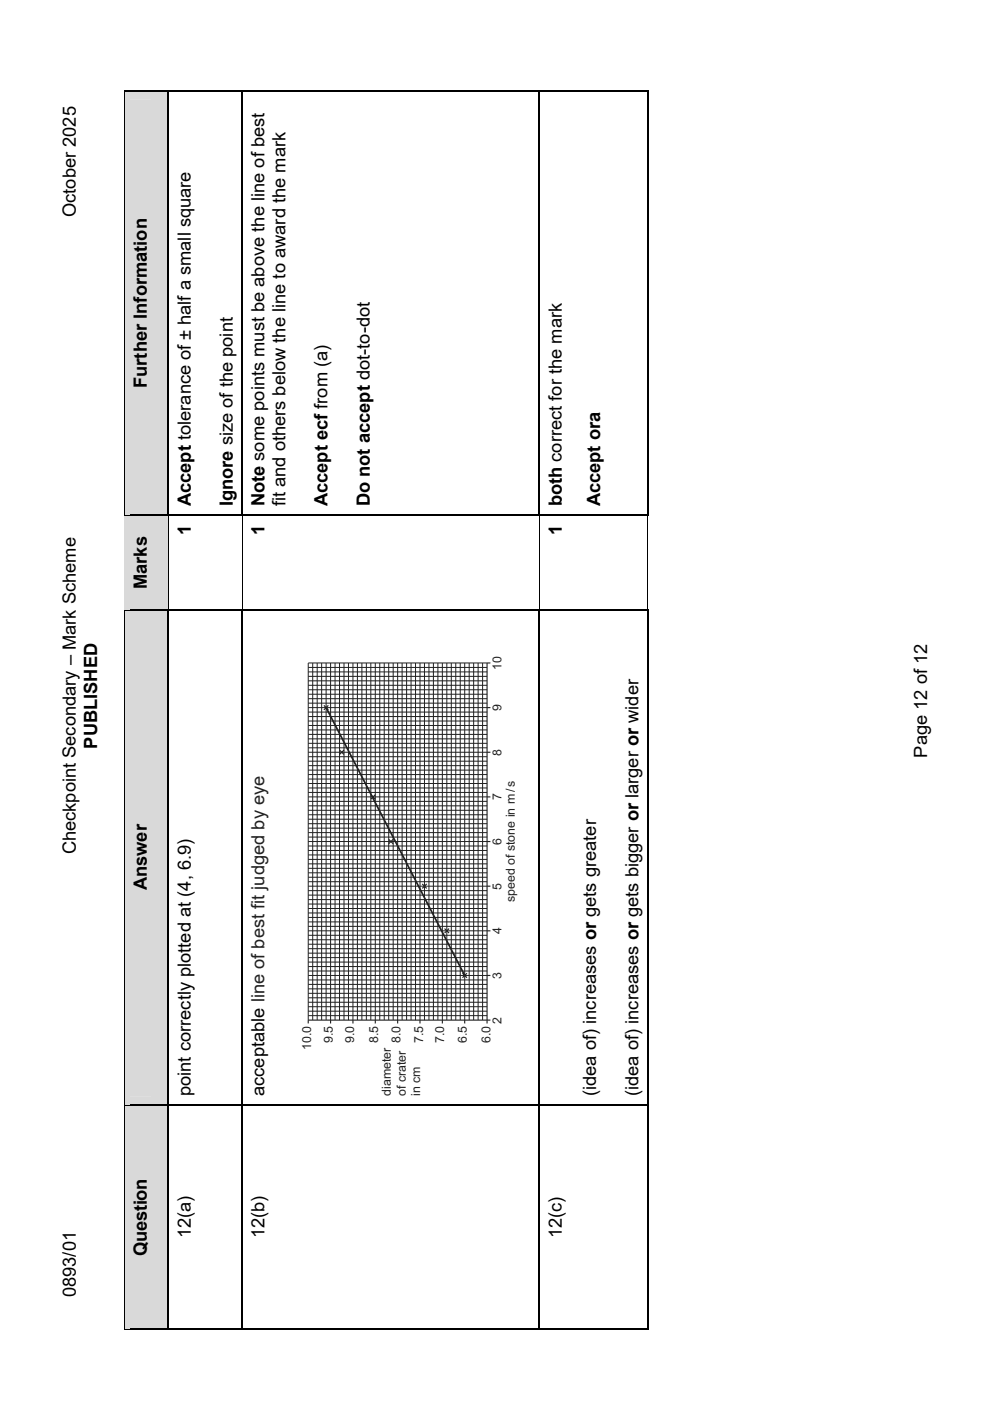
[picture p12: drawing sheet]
<svg xmlns="http://www.w3.org/2000/svg" width="210mm" height="297mm" viewBox="0 0 210 297" stroke-linecap="round" stroke-linejoin="round" font-family="sans-serif">
<g fill="#d9d9d9">
<path d="M26.5 234.4h9.1v47.3h-9.1z"/>
<path d="M27.6 236.2h4.4v43.7h-4.4z"/>
<path d="M26.5 129.4h9.1v104.8h-9.1z"/>
<path d="M27.6 131.2h4.4v101.2h-4.4z"/>
<path d="M26.5 109.4h9.1v19.7h-9.1z"/>
<path d="M27.6 111.2h4.4v16.2h-4.4z"/>
<path d="M26.5 19.4h9.1v89.7h-9.1z"/>
<path d="M27.6 21.2h4.4v86.2h-4.4z"/>
</g>
<path d="M26.3 281.7h1.3v.3h-1.3z" fill="#000"/>
<path d="M26.4 234.4v47.6" fill="none" stroke="#000" stroke-width=".25"/>
<path d="M26.5 234.4h1.1v47.3h-1.1z" fill="#d9d9d9"/>
<path d="M26.3 234.2h1.3v.2h-1.3z" fill="#000"/>
<path d="M26.4 129.4v104.8" fill="none" stroke="#000" stroke-width=".25"/>
<path d="M26.5 129.4h1.1v104.8h-1.1z" fill="#d9d9d9"/>
<path d="M26.3 129.1h1.3v.3h-1.3zM26.3 129.1h.2v.3h-.2z" fill="#000"/>
<path d="M26.4 109.4v19.7" fill="none" stroke="#000" stroke-width=".21"/>
<path d="M26.5 109.4h1.1v19.7h-1.1z" fill="#d9d9d9"/>
<path d="M26.3 109.1h1.3v.3h-1.3z" fill="#000"/>
<path d="M26.4 19.4v90" fill="none" stroke="#000" stroke-width=".25"/>
<path d="M26.5 19.4h1.1v89.7h-1.1z" fill="#d9d9d9"/>
<path d="M26.3 19.1h1.3v.3h-1.3zM26.3 19.1h.2v.3h-.2z" fill="#000"/>
<path d="M34.6 234.3h1v47.5h-1z" fill="#d9d9d9"/>
<path d="M27.6 281.8h8" fill="none" stroke="#000" stroke-width=".25"/>
<path d="M34.6 129.3h1v105h-1z" fill="#d9d9d9"/>
<path d="M27.6 234.3h8" fill="none" stroke="#000" stroke-width=".25"/>
<path d="M34.6 109.3h1v20h-1z" fill="#d9d9d9"/>
<path d="M27.6 129.3h8" fill="none" stroke="#000" stroke-width=".25"/>
<path d="M34.6 19.3h1v90h-1z" fill="#d9d9d9"/>
<g fill="none" stroke="#000" stroke-width=".25">
<path d="M27.6 19.3h8M35.7 19.4v89.7M36.9 19.3h14.3M51.4 19.4v89.7M52.5 19.3h61.8M114.4 19.4v89.7M115.6 19.3h21.9M137.4 19.4v90M27.6 109.3h8M36.9 109.3h14.3M52.5 109.3h61.8M115.6 109.3h21.9"/>
<path d="M35.7 129.4v104.8M36.9 129.3h14.3M51.4 129.4v104.8M52.5 129.3h61.8M114.4 129.4v104.8M115.6 129.3h21.9M137.4 129.4v104.8M35.7 234.4v47.3M36.9 234.3h14.3M51.4 234.4v47.3M52.5 234.3h61.8M114.4 234.4v47.3"/>
<path d="M115.6 234.3h21.9M137.4 234.4v47.6M36.9 281.8h14.3M52.5 281.8h61.8M115.6 281.8h21.9"/>
</g>
<g fill="#000">
<path d="M35.6 19.1h1.3v.3h-1.3zM51.2 19.1h1.3v.3h-1.3zM114.3 19.1h1.3v.3h-1.3zM137.3 19.1h.2v.3h-.2zM35.6 109.1h1.3v.3h-1.3zM51.2 109.1h1.3v.3h-1.3zM114.3 109.1h1.3v.3h-1.3zM35.6 129.1h1.3v.3h-1.3zM51.2 129.1h1.3v.3h-1.3zM114.3 129.1h1.3v.3h-1.3zM137.3 129.1h.2v.3h-.2zM35.6 234.2h1.3v.2h-1.3z"/>
<path d="M51.2 234.2h1.3v.2h-1.3zM114.3 234.2h1.3v.2h-1.3zM35.6 281.7h1.3v.3h-1.3zM51.2 281.7h1.3v.3h-1.3zM114.3 281.7h1.3v.3h-1.3z"/>
</g>
<path d="M35.7 109.4v19.7M51.3 109.4v19.7M114.4 109.4v19.7M137.4 109.4v19.7" fill="none" stroke="#000" stroke-width=".21"/>
<g fill="none" stroke="#231f20" stroke-width=".21">
<path d="M65.4 159.5h37.9M65.4 150h37.9M65.4 154.8h37.9M65.4 145.3h37.9M65.4 158.5h37.9M65.4 157.6h37.9M65.4 156.7h37.9M65.4 155.7h37.9M65.4 153.8h37.9M65.4 152.9h37.9M65.4 151.9h37.9M65.4 151h37.9"/>
<path d="M65.4 149.1h37.9M65.4 148.1h37.9M65.4 147.2h37.9M65.4 146.2h37.9M65.4 144.3h37.9M65.4 143.4h37.9M65.4 142.5h37.9M65.4 141.5h37.9M66.3 140.6v75.7M67.3 140.6v75.7M68.2 140.6v75.7M69.2 140.6v75.7"/>
<path d="M70.1 140.6v75.7M71.1 140.6v75.7M72 140.6v75.7M73 140.6v75.7M73.9 140.6v75.7M74.9 140.6v75.7M75.8 140.6v75.7M76.8 140.6v75.7M77.7 140.6v75.7M78.7 140.6v75.7M79.6 140.6v75.7M80.5 140.6v75.7"/>
<path d="M81.5 140.6v75.7M82.4 140.6v75.7M83.4 140.6v75.7M84.3 140.6v75.7M85.3 140.6v75.7M86.2 140.6v75.7M87.2 140.6v75.7M88.1 140.6v75.7M89.1 140.6v75.7M90 140.6v75.7M91 140.6v75.7M91.9 140.6v75.7"/>
<path d="M92.9 140.6v75.7M93.8 140.6v75.7M94.8 140.6v75.7M95.7 140.6v75.7M96.7 140.6v75.7M97.6 140.6v75.7M98.6 140.6v75.7M99.5 140.6v75.7M100.5 140.6v75.7M101.4 140.6v75.7M102.4 140.6v75.7M103.3 140.6h-37.9v75.7"/>
<path d="M65.4 178.4h37.9M65.4 169h37.9M65.4 173.7h37.9M65.4 164.2h37.9M65.4 179.4h37.9M65.4 177.5h37.9M65.4 176.5h37.9M65.4 175.6h37.9M65.4 174.6h37.9M65.4 172.7h37.9M65.4 171.8h37.9M65.4 170.9h37.9"/>
<path d="M65.4 169.9h37.9M65.4 168h37.9M65.4 167.1h37.9M65.4 166.1h37.9M65.4 165.2h37.9M65.4 163.3h37.9M65.4 162.3h37.9M65.4 161.4h37.9M65.4 160.4h37.9M65.4 197.4h37.9M65.4 187.9h37.9M65.4 192.6h37.9"/>
<path d="M65.4 183.2h37.9M65.4 199.2h37.9M65.4 198.3h37.9M65.4 196.4h37.9M65.4 195.5h37.9M65.4 194.5h37.9M65.4 193.6h37.9M65.4 191.7h37.9M65.4 190.7h37.9M65.4 189.8h37.9M65.4 188.8h37.9M65.4 186.9h37.9"/>
<path d="M65.4 186h37.9M65.4 185h37.9M65.4 184.1h37.9M65.4 182.2h37.9M65.4 181.3h37.9M65.4 180.3h37.9M65.4 206.8h37.9M65.4 202.1h37.9M65.4 211.6h37.9M65.4 215.3h37.9M65.4 214.4h37.9M65.4 213.4h37.9"/>
<path d="M65.4 212.5h37.9M65.4 210.6h37.9M65.4 209.7h37.9M65.4 208.7h37.9M65.4 207.8h37.9M65.4 205.9h37.9M65.4 204.9h37.9M65.4 204h37.9M65.4 203h37.9M65.4 201.1h37.9M65.4 200.2h37.9"/>
</g>
<g fill="none" stroke="#231f20" stroke-width=".24">
<path d="M68.7 149.6l.9 .9M69.6 149.6l-.9 .9M72 159l1 1M73 159l-1 1M103.3 159.5h.7M103.3 150h.7M104 140.6h-.7v76.4M78.7 168.5l.9 .9M79.6 168.5l-.9 .9M82.4 178l1 .9M83.4 178l-1 .9M103.3 178.4h.7"/>
<path d="M103.3 169h.7M89.6 187.4l.9 1M90.5 187.4l-.9 1M94.3 196.9l.9 .9M95.2 196.9l-.9 .9M103.3 197.4h.7M103.3 187.9h.7M70.1 216.3v.7M74.9 216.3v.7M79.6 216.3v.7M84.3 216.3v.7M89.1 216.3v.7"/>
<path d="M93.8 216.3v.7M98.1 206.3l.9 1M98.6 216.3v.7M99 206.3l-.9 1M103.3 206.8h.7M104 216.3h-38.6v.7"/>
</g>
<path d="M69.2 150l29.4 56.8" fill="none" stroke="#231f20" stroke-width=".36"/>
<g font-size="3.9">
<text x="16.1" y="46" transform="rotate(-90 16.1 46)">October 2025</text>
<text x="31.2" y="82.3" transform="rotate(-90 31.2 82.3)">Further Information</text>
<text x="40.4" y="107.4" transform="rotate(-90 40.4 107.4)">Accept tolerance of ± half a small square</text>
<text x="49.4" y="107.4" transform="rotate(-90 49.4 107.4)">Ignore size of the point</text>
<text x="56.1" y="107.4" transform="rotate(-90 56.1 107.4)">Note some points must be above the line of best</text>
<text x="60.6" y="107.4" transform="rotate(-90 60.6 107.4)">fit and others below the line to award the mark</text>
<text x="69.5" y="107.4" transform="rotate(-90 69.5 107.4)">Accept ecf from (a)</text>
<text x="78.4" y="107.4" transform="rotate(-90 78.4 107.4)">Do not accept dot-to-dot</text>
<text x="119.2" y="107.4" transform="rotate(-90 119.2 107.4)">both correct for the mark</text>
<text x="127.3" y="107.4" transform="rotate(-90 127.3 107.4)">Accept ora</text>
<text x="40.5" y="113.3" transform="rotate(-90 40.5 113.3)">1</text>
<text x="56.1" y="113.3" transform="rotate(-90 56.1 113.3)">1</text>
<text x="119.2" y="113.3" transform="rotate(-90 119.2 113.3)">1</text>
<text x="31.2" y="124.9" transform="rotate(-90 31.2 124.9)">Marks</text>
<text x="20.6" y="158.7" transform="rotate(-90 20.6 158.7)">PUBLISHED</text>
<text x="196.6" y="160.6" transform="rotate(-90 196.6 160.6)">Page 12 of 12</text>
<text x="16.1" y="181.2" transform="rotate(-90 16.1 181.2)">Checkpoint Secondary – Mark Scheme</text>
<text x="31.2" y="188.8" transform="rotate(-90 31.2 188.8)">Answer</text>
<text x="40.4" y="232.4" transform="rotate(-90 40.4 232.4)">point correctly plotted at (4, 6.9)</text>
<text x="56.1" y="232.4" transform="rotate(-90 56.1 232.4)">acceptable line of best fit judged by eye</text>
<text x="126.5" y="232.4" transform="rotate(-90 126.5 232.4)">(idea of) increases or gets greater</text>
<text x="135.4" y="232.4" transform="rotate(-90 135.4 232.4)">(idea of) increases or gets bigger or larger or wider</text>
<text x="40.4" y="262.4" transform="rotate(-90 40.4 262.4)">12(a)</text>
<text x="56.1" y="262.5" transform="rotate(-90 56.1 262.5)">12(b)</text>
<text x="119.2" y="262.4" transform="rotate(-90 119.2 262.4)">12(c)</text>
<text x="31.2" y="266.2" transform="rotate(-90 31.2 266.2)">Question</text>
<text x="16.1" y="275.1" transform="rotate(-90 16.1 275.1)">0893/01</text>
</g>
<g font-size="2.6" fill="#231f20">
<text x="106.4" y="142" transform="rotate(-90 106.4 142)">10</text>
<text x="106.4" y="150.8" transform="rotate(-90 106.4 150.8)">9</text>
<text x="106.4" y="160.2" transform="rotate(-90 106.4 160.2)">8</text>
<text x="106.4" y="169.7" transform="rotate(-90 106.4 169.7)">7</text>
<text x="106.4" y="179.2" transform="rotate(-90 106.4 179.2)">6</text>
<text x="106.4" y="188.6" transform="rotate(-90 106.4 188.6)">5</text>
<text x="109.2" y="191.2" transform="rotate(-90 109.2 191.2)">speed of stone in m/s</text>
<text x="106.4" y="198.1" transform="rotate(-90 106.4 198.1)">4</text>
<text x="106.4" y="207.5" transform="rotate(-90 106.4 207.5)">3</text>
<text x="70.6" y="221.1" transform="rotate(-90 70.6 221.1)">9.5</text>
<text x="75.1" y="221.1" transform="rotate(-90 75.1 221.1)">9.0</text>
<text x="80.2" y="221.1" transform="rotate(-90 80.2 221.1)">8.5</text>
<text x="84.9" y="221.1" transform="rotate(-90 84.9 221.1)">8.0</text>
<text x="89.7" y="221.1" transform="rotate(-90 89.7 221.1)">7.5</text>
<text x="94.2" y="221.1" transform="rotate(-90 94.2 221.1)">7.0</text>
<text x="99" y="221.1" transform="rotate(-90 99 221.1)">6.5</text>
<text x="104" y="221.1" transform="rotate(-90 104 221.1)">6.0</text>
<text x="106.4" y="217" transform="rotate(-90 106.4 217)">2</text>
<text x="66" y="222.6" transform="rotate(-90 66 222.6)">10.0</text>
<text x="82.9" y="232.3" transform="rotate(-90 82.9 232.3)">diameter</text>
<text x="86.1" y="232.4" transform="rotate(-90 86.1 232.4)">of crater</text>
<text x="89.1" y="232.4" transform="rotate(-90 89.1 232.4)">in cm</text>
</g>
</svg>
